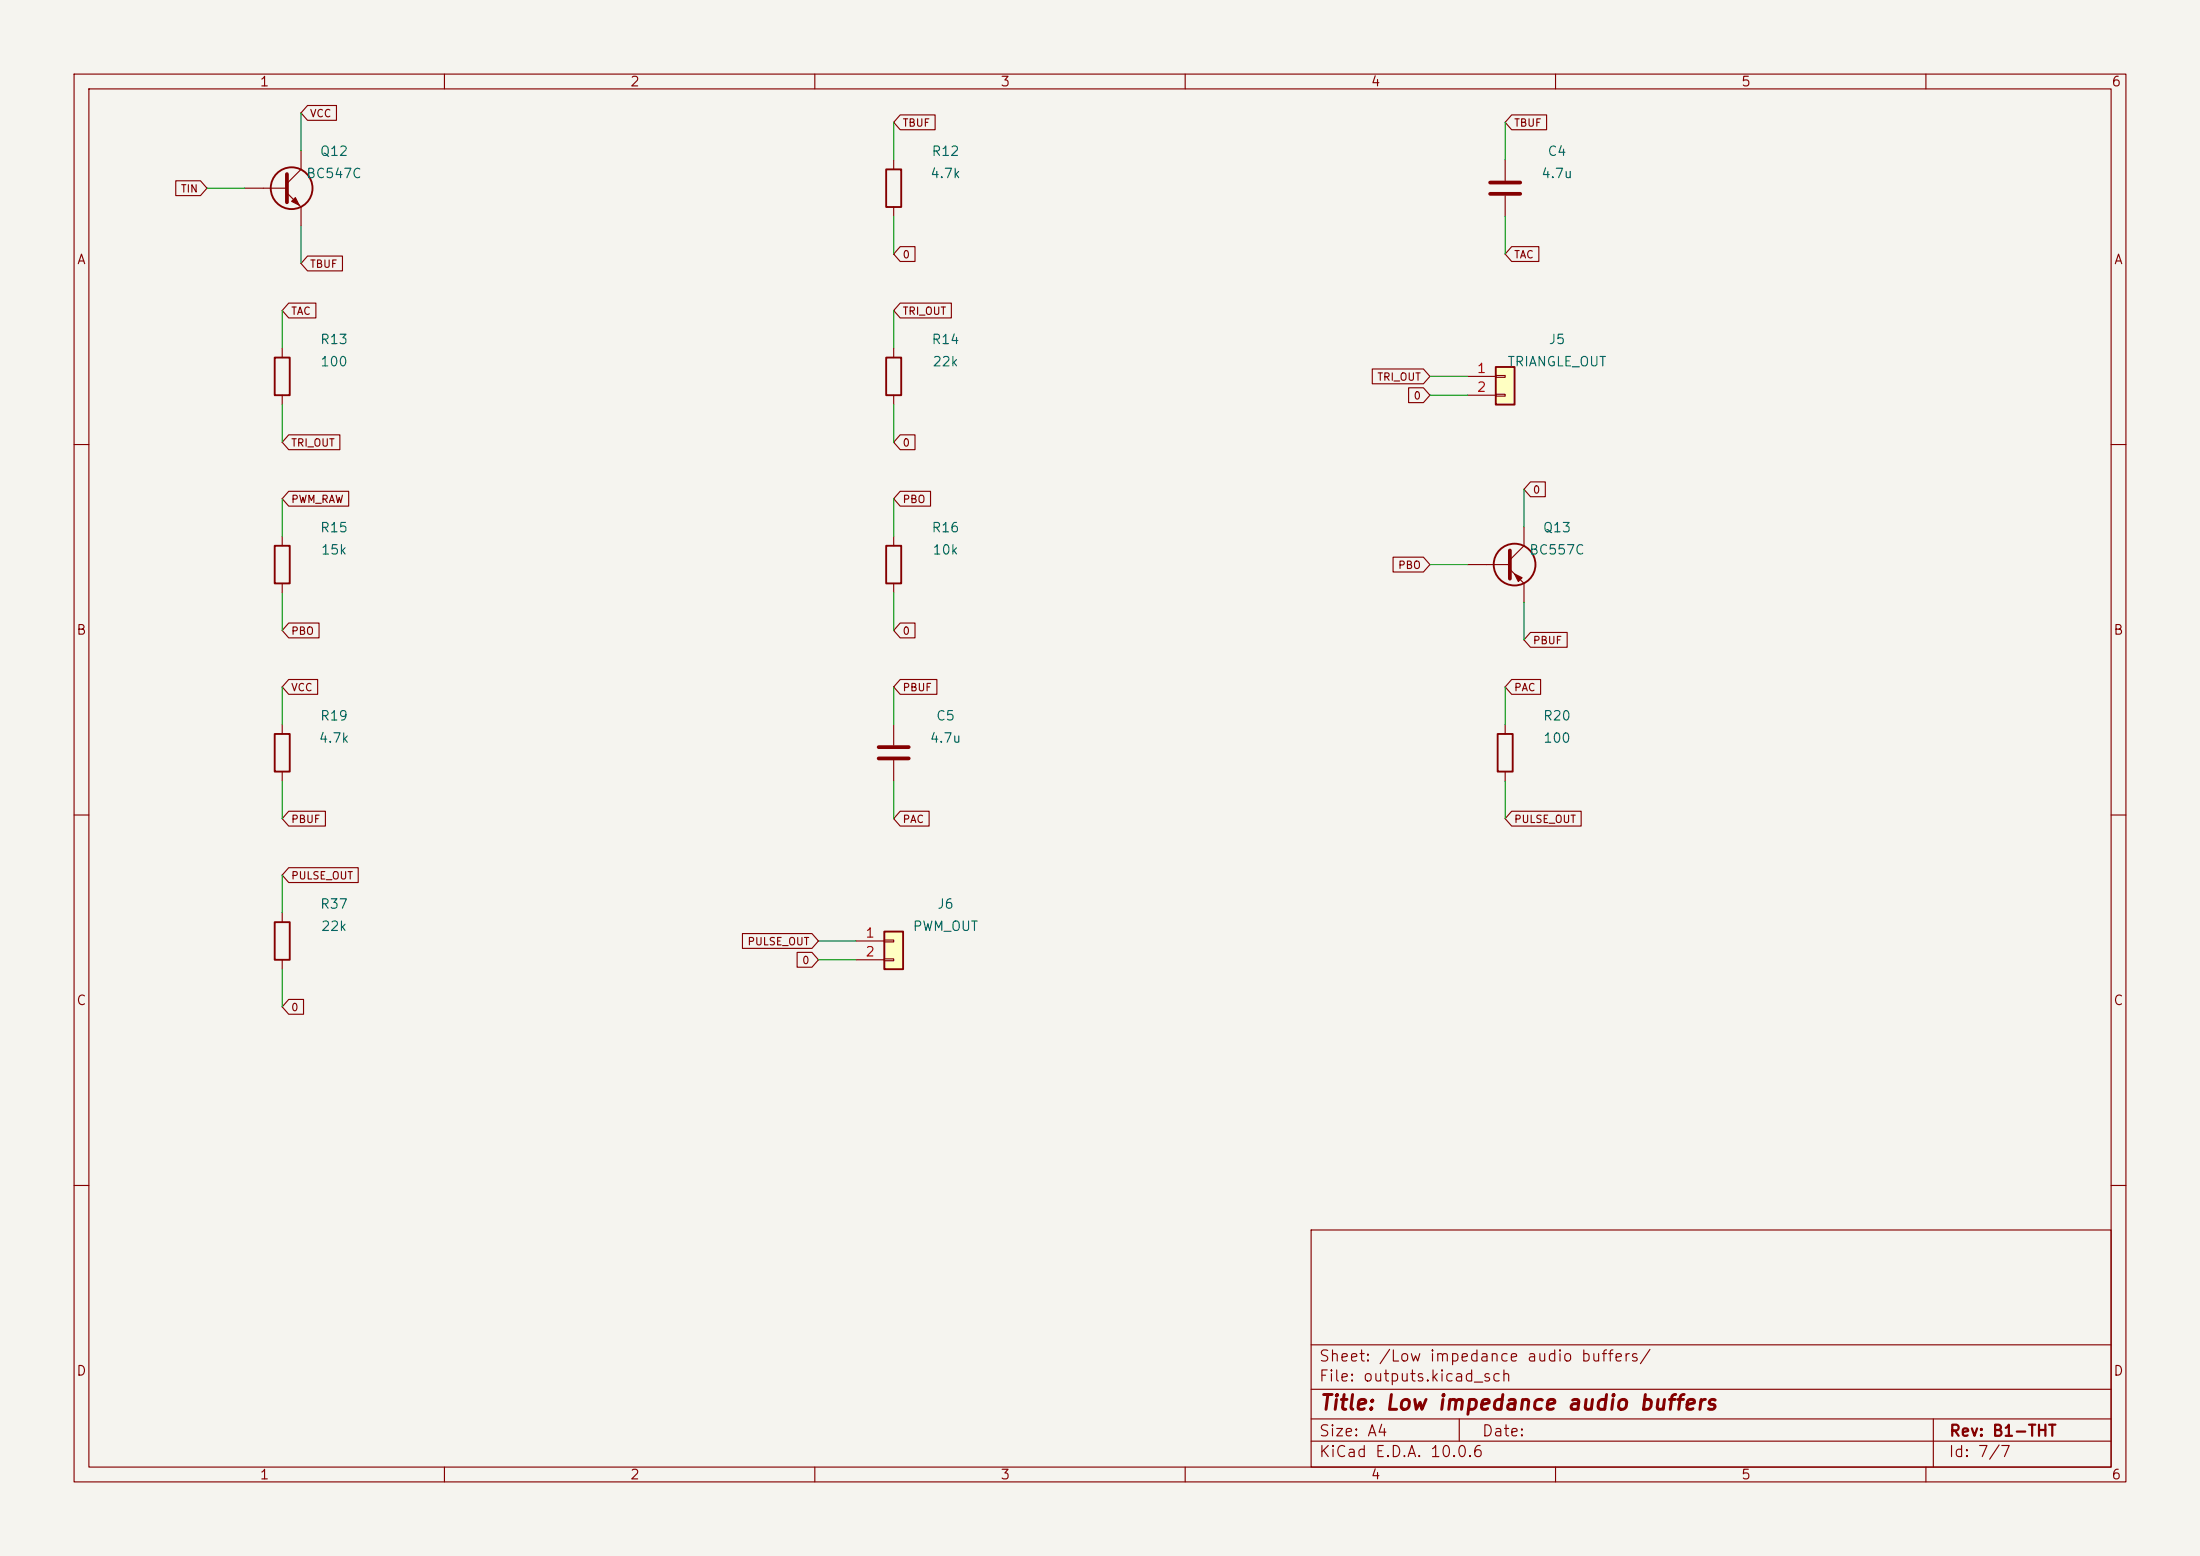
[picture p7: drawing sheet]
<svg xmlns="http://www.w3.org/2000/svg" width="297mm" height="210mm" viewBox="0 0 297 210" stroke-linecap="round" stroke-linejoin="round" font-family="sans-serif">
<path d="M0 0h297v210h-297z" fill="#f5f4ef" stroke="#f5f4ef" stroke-width=".14"/>
<g fill="none" stroke="#840000" stroke-width=".15">
<path d="M10 10h277v190h-277zM12 12h273v186h-273zM60 10v2M110 10v2M160 10v2M210 10v2M260 10v2M120.6 21.6v1.3M120.6 27.9v1.3M203.2 21.6v2.8M203.2 26.4v2.8M38.1 47v1.3"/>
<path d="M38.1 53.3v1.3M120.6 47v1.3M120.6 53.3v1.3M10 60h2M120.6 72.4v1.3M120.6 78.7v1.3M285 60h2M120.6 97.8v2.8M10 110h2M120.6 102.6v2.8M285 110h2M10 160h2"/>
<path d="M177 166h108v32h-108zM285 160h2M60 198v2M110 198v2M160 198v2M177 194.5h108M177 191.5h108M177 187.5h108M177 181.5h108M197 191.5v3M210 198v2M260 198v2"/>
<path d="M261 191.5v6.5"/>
</g>
<path d="M119.6 22.9h2.1v5h-2.1zM37.1 48.3h2v5h-2zM119.6 48.3h2.1v5h-2.1zM119.6 73.7h2.1v5h-2.1z" fill="none" stroke="#840000" stroke-width=".25"/>
<path d="M201.2 24.6h4M201.2 26.2h4M118.6 100.8h4.1M118.6 102.4h4.1" fill="none" stroke="#840000" stroke-width=".51"/>
<path d="M201.9 49.5h2.6v5.1h-2.6z" fill="#ffffc2"/>
<g fill="none" stroke="#840000" stroke-width=".25">
<path d="M201.9 49.5h2.6v5.1h-2.6zM37.1 124.5h2v5h-2z"/>
<circle cx="204.5" cy="76.2" r="2.82"/>
</g>
<path d="M198.1 50.8h3.8M198.1 53.3h3.8M201.9 50.7h1.3v.2h-1.3zM201.9 53.2h1.3v.3h-1.3zM198.1 76.2h5.7M203.8 76.8l1.9 1.9v2.6M205.7 71.1v2.6l-1.9 1.9M38.1 123.2v1.3M38.1 129.5v1.3" fill="none" stroke="#840000" stroke-width=".15"/>
<path d="M203.8 74.3v3.8" fill="none" stroke="#840000" stroke-width=".51"/>
<path d="M204.5 77.5l1 .5-.5 .5z" fill="#840000" stroke="#840000" stroke-width=".15"/>
<path d="M119.4 125.7h2.5v5.1h-2.5z" fill="#ffffc2"/>
<g fill="none" stroke="#840000" stroke-width=".25">
<path d="M37.1 73.7h2v5h-2zM37.1 99.1h2v5h-2zM202.2 99.1h2v5h-2zM119.4 125.7h2.5v5.1h-2.5z"/>
<circle cx="39.4" cy="25.4" r="2.82"/>
</g>
<g fill="none" stroke="#840000" stroke-width=".15">
<path d="M41.5 14.2h3.9v2h-3.9l-.9-1zM121.5 15.5h4.7v2h-4.7l-.9-1zM204.1 15.5h4.7v2h-4.7l-.9-1zM23.7 24.4h3.4l.8 1-.8 1h-3.4zM33 25.4h5.7M38.7 26l1.9 1.9v2.6M40.6 20.3v2.6l-1.9 1.9M41.5 34.6h4.7v2h-4.7l-.9-1zM121.5 33.3h2v2h-2l-.9-1zM204.1 33.3h3.6v2h-3.6l-.9-1zM39 58.7h6.9v2h-6.9l-.9-1zM39 40.9h3.6v2h-3.6l-.9-1z"/>
<path d="M121.5 58.7h2v2h-2l-.9-1zM121.5 40.9h6.9v2h-6.9l-.9-1zM185.3 49.8h6.9l.8 1-.8 1h-6.9zM190.2 52.3h2l.8 1-.8 1h-2zM38.1 72.4v1.3M38.1 78.7v1.3M39 66.3h8.1v2h-8.1l-.9-1zM121.5 66.3h4.1v2h-4.1l-.9-1zM188.1 75.2h4.1l.8 1-.8 1h-4.1zM206.6 65h2v2h-2l-.9-1zM38.1 97.8v1.3M39 84.1h4.1v2h-4.1l-.9-1z"/>
<path d="M39 91.7h3.9v2h-3.9l-.9-1zM121.5 91.7h5v2h-5l-.9-1zM121.5 84.1h2v2h-2l-.9-1zM203.2 97.8v1.3M204.1 91.7h3.9v2h-3.9l-.9-1zM206.6 85.4h5v2h-5l-.9-1zM38.1 104.1v1.3M39 109.5h4.9v2h-4.9l-.9-1zM39 117.1h9.4v2h-9.4l-.9-1zM121.5 109.5h3.9v2h-3.9l-.9-1zM203.2 104.1v1.3M204.1 109.5h9.4v2h-9.4l-.9-1z"/>
<path d="M39 134.9h2v2h-2l-.9-1zM100.2 126h9.4l.9 1-.9 1h-9.4zM107.6 128.5h2l.9 1-.9 1h-2zM115.6 127h3.8M115.6 129.5h3.8M119.4 126.9h1.2v.2h-1.2zM119.4 129.4h1.2v.3h-1.2z"/>
</g>
<path d="M38.7 23.5v3.8" fill="none" stroke="#840000" stroke-width=".51"/>
<path d="M39.9 26.7l.5 1-1-.5z" fill="#840000" stroke="#840000" stroke-width=".15"/>
<g fill="none" stroke="#009600" stroke-width=".15">
<path d="M40.6 15.2v5.1M120.6 16.5v5.1M203.2 16.5v5.1M27.9 25.4h5.1M40.6 30.5v5.1M120.6 29.2v5.1M203.2 29.2v5.1M38.1 41.9v5.1M38.1 54.6v5.1M120.6 41.9v5.1M120.6 54.6v5.1M193 50.8h5.1"/>
<path d="M193 53.3h5.1M38.1 67.3v5.1M120.6 67.3v5.1M193 76.2h5.1M205.7 66v5.1M38.1 80v5.1M38.1 92.7v5.1M120.6 80v5.1M120.6 92.7v5.1M203.2 92.7v5.1M205.7 81.3v5.1M38.1 105.4v5.1"/>
<path d="M38.1 118.1v5.1M120.6 105.4v5.1M203.2 105.4v5.1M38.1 130.8v5.1M110.5 129.5h5.1M110.5 127h5.1"/>
</g>
<text font-size="2" fill="#840000" x="178" y="190.8">Title: Low impedance audio buffers</text>
<g font-size="1.5" fill="#840000">
<text x="178" y="184.1">Sheet: /Low impedance audio buffers/</text>
<text x="178" y="186.8">File: outputs.kicad_sch</text>
<text x="178" y="197">KiCad E.D.A. 10.0.6</text>
<text x="178" y="194.2">Size: A4</text>
<text x="200" y="194.2">Date:</text>
<text x="263" y="197">Id: 7/7</text>
<text x="263" y="194.2">Rev: B1-THT</text>
</g>
<g font-size="1.3" fill="#840000">
<text x="35" y="12">1</text>
<text x="85" y="12">2</text>
<text x="135" y="12">3</text>
<text x="185" y="12">4</text>
<text x="235" y="12">5</text>
<text x="285" y="12">6</text>
<text x="10.3" y="36">A</text>
<text x="285.3" y="36">A</text>
<text x="10.2" y="86">B</text>
<text x="285.2" y="86">B</text>
<text x="10.2" y="136">C</text>
<text x="285.2" y="136">C</text>
<text x="10.2" y="186">D</text>
<text x="285.2" y="186">D</text>
<text x="35" y="200">1</text>
<text x="85" y="200">2</text>
<text x="135" y="200">3</text>
<text x="185" y="200">4</text>
<text x="235" y="200">5</text>
<text x="285" y="200">6</text>
</g>
<g font-size="1.3" fill="#006464">
<text x="43.1" y="21.4">Q12</text>
<text x="125.7" y="21.4">R12</text>
<text x="208.8" y="21.4">C4</text>
<text x="41.3" y="24.4">BC547C</text>
<text x="125.5" y="24.4">4.7k</text>
<text x="208" y="24.4">4.7u</text>
<text x="43.1" y="46.8">R13</text>
<text x="125.7" y="46.8">R14</text>
<text x="209" y="46.8">J5</text>
<text x="43.2" y="49.8">100</text>
<text x="125.8" y="49.8">22k</text>
<text x="203.4" y="49.8">TRIANGLE_OUT</text>
<text x="43.1" y="72.2">R15</text>
<text x="43.2" y="75.2">15k</text>
<text x="125.7" y="72.2">R16</text>
<text x="125.8" y="75.2">10k</text>
<text x="206.4" y="75.2">BC557C</text>
<text x="208.2" y="72.2">Q13</text>
<text x="42.9" y="100.6">4.7k</text>
<text x="43.1" y="97.6">R19</text>
<text x="125.4" y="100.6">4.7u</text>
<text x="126.3" y="97.6">C5</text>
<text x="208.2" y="97.6">R20</text>
<text x="208.3" y="100.6">100</text>
<text x="43.1" y="123">R37</text>
<text x="43.2" y="126">22k</text>
<text x="123.1" y="126">PWM_OUT</text>
<text x="126.4" y="123">J6</text>
</g>
<g font-size="1.3" fill="#a90000">
<text x="199.3" y="50.7">1</text>
<text x="199.3" y="53.2">2</text>
<text x="116.7" y="126.9">1</text>
<text x="116.7" y="129.4">2</text>
</g>
<g font-size="1" fill="#840000">
<text x="41.8" y="16.1">VCC</text>
<text x="121.8" y="17.3">TBUF</text>
<text x="204.3" y="17.3">TBUF</text>
<text x="24.3" y="26.2">TIN</text>
<text x="121.8" y="35.1">0</text>
<text x="204.3" y="35.1">TAC</text>
<text x="41.8" y="36.4">TBUF</text>
<text x="39.2" y="42.7">TAC</text>
<text x="121.8" y="42.7">TRI_OUT</text>
<text x="185.9" y="51.6">TRI_OUT</text>
<text x="190.8" y="54.2">0</text>
<text x="39.2" y="60.5">TRI_OUT</text>
<text x="121.8" y="60.5">0</text>
<text x="39.2" y="68.1">PWM_RAW</text>
<text x="121.8" y="68.1">PBO</text>
<text x="206.9" y="66.9">0</text>
<text x="188.7" y="77">PBO</text>
<text x="39.2" y="85.9">PBO</text>
<text x="121.8" y="85.9">0</text>
<text x="206.9" y="87.2">PBUF</text>
<text x="39.2" y="93.5">VCC</text>
<text x="121.8" y="93.5">PBUF</text>
<text x="204.3" y="93.5">PAC</text>
<text x="39.2" y="111.3">PBUF</text>
<text x="121.8" y="111.3">PAC</text>
<text x="204.3" y="111.3">PULSE_OUT</text>
<text x="39.2" y="118.9">PULSE_OUT</text>
<text x="100.8" y="127.8">PULSE_OUT</text>
<text x="108.2" y="130.4">0</text>
<text x="39.2" y="136.7">0</text>
</g>
</svg>
